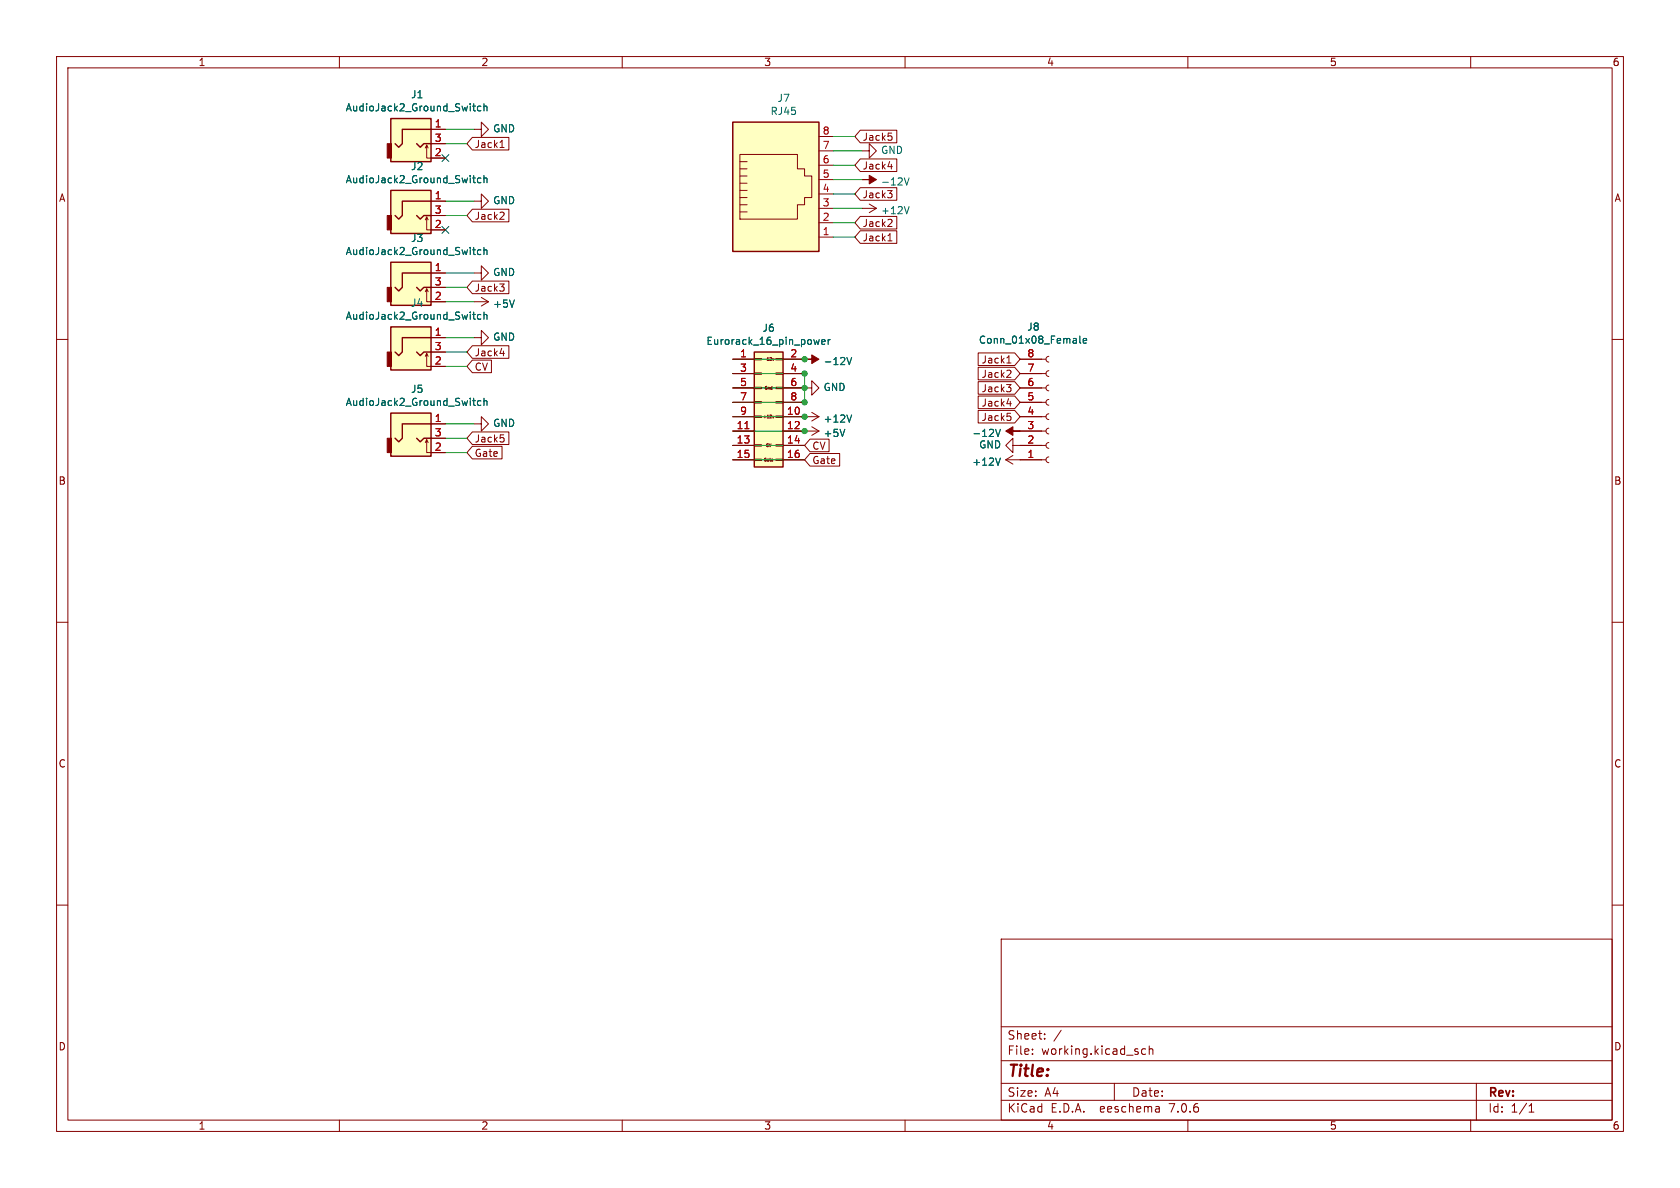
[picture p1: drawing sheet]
(kicad_sch (version 20230121) (generator eeschema)

 (paper "A4")

 (lib_symbols
  (symbol "Connector:RJ45" (pin_names (offset 1.016)) (in_bom yes) (on_board yes)
   (property "Reference" "J" (at -5.08 13.97 0) (effects (font (size 1.27 1.27)) (justify right)))
   (property "Value" "RJ45" (at 2.54 13.97 0) (effects (font (size 1.27 1.27)) (justify left)))
   (property "Footprint" "" (at 0 0.635 90) (effects (font (size 1.27 1.27)) hide))
   (property "Datasheet" "~" (at 0 0.635 90) (effects (font (size 1.27 1.27)) hide))
   (symbol "RJ45_0_1"
    (polyline (pts (xy -5.08 4.445) (xy -6.35 4.445)) (stroke (width 0) (type default)) (fill (type none)))
    (polyline (pts (xy -5.08 5.715) (xy -6.35 5.715)) (stroke (width 0) (type default)) (fill (type none)))
    (polyline (pts (xy -6.35 -3.175) (xy -5.08 -3.175) (xy -5.08 -3.175)) (stroke (width 0) (type default)) (fill (type none)))
    (polyline (pts (xy -6.35 -1.905) (xy -5.08 -1.905) (xy -5.08 -1.905)) (stroke (width 0) (type default)) (fill (type none)))
    (polyline (pts (xy -6.35 -0.635) (xy -5.08 -0.635) (xy -5.08 -0.635)) (stroke (width 0) (type default)) (fill (type none)))
    (polyline (pts (xy -6.35 0.635) (xy -5.08 0.635) (xy -5.08 0.635)) (stroke (width 0) (type default)) (fill (type none)))
    (polyline (pts (xy -6.35 1.905) (xy -5.08 1.905) (xy -5.08 1.905)) (stroke (width 0) (type default)) (fill (type none)))
    (polyline (pts (xy -5.08 3.175) (xy -6.35 3.175) (xy -6.35 3.175)) (stroke (width 0) (type default)) (fill (type none)))
    (polyline (pts (xy -6.35 -4.445) (xy -6.35 6.985) (xy 3.81 6.985) (xy 3.81 4.445) (xy 5.08 4.445) (xy 5.08 3.175) (xy 6.35 3.175) (xy 6.35 -0.635) (xy 5.08 -0.635) (xy 5.08 -1.905) (xy 3.81 -1.905) (xy 3.81 -4.445) (xy -6.35 -4.445) (xy -6.35 -4.445)) (stroke (width 0) (type default)) (fill (type none)))
    (rectangle (start 7.62 12.7) (end -7.62 -10.16) (stroke (width 0.254) (type default)) (fill (type background))))
   (symbol "RJ45_1_1"
    (pin passive line (at 10.16 -7.62 180) (length 2.54) (name "~" (effects (font (size 1.27 1.27)))) (number "1" (effects (font (size 1.27 1.27)))))
    (pin passive line (at 10.16 -5.08 180) (length 2.54) (name "~" (effects (font (size 1.27 1.27)))) (number "2" (effects (font (size 1.27 1.27)))))
    (pin passive line (at 10.16 -2.54 180) (length 2.54) (name "~" (effects (font (size 1.27 1.27)))) (number "3" (effects (font (size 1.27 1.27)))))
    (pin passive line (at 10.16 0 180) (length 2.54) (name "~" (effects (font (size 1.27 1.27)))) (number "4" (effects (font (size 1.27 1.27)))))
    (pin passive line (at 10.16 2.54 180) (length 2.54) (name "~" (effects (font (size 1.27 1.27)))) (number "5" (effects (font (size 1.27 1.27)))))
    (pin passive line (at 10.16 5.08 180) (length 2.54) (name "~" (effects (font (size 1.27 1.27)))) (number "6" (effects (font (size 1.27 1.27)))))
    (pin passive line (at 10.16 7.62 180) (length 2.54) (name "~" (effects (font (size 1.27 1.27)))) (number "7" (effects (font (size 1.27 1.27)))))
    (pin passive line (at 10.16 10.16 180) (length 2.54) (name "~" (effects (font (size 1.27 1.27)))) (number "8" (effects (font (size 1.27 1.27)))))))
  (symbol "DevBoard-rescue:AudioJack2_Ground_Switch-thonkiconn" (pin_names (offset 1.016)) (in_bom yes) (on_board yes)
   (property "Reference" "J" (at 0 8.89 0) (effects (font (size 1.27 1.27))))
   (property "Value" "thonkiconn_AudioJack2_Ground_Switch" (at 0 6.35 0) (effects (font (size 1.27 1.27))))
   (property "Footprint" "" (at 0 0 0) (effects (font (size 1.27 1.27)) hide))
   (property "Datasheet" "" (at 0 0 0) (effects (font (size 1.27 1.27)) hide))
   (symbol "AudioJack2_Ground_Switch-thonkiconn_0_1"
    (rectangle (start -4.445 -2.54) (end -5.207 0) (stroke (width 0) (type solid)) (fill (type outline)))
    (polyline (pts (xy 1.778 -0.254) (xy 2.032 -0.762)) (stroke (width 0) (type solid)) (fill (type none)))
    (polyline (pts (xy 0 0) (xy 0.635 -0.635) (xy 1.27 0) (xy 2.54 0)) (stroke (width 0.254) (type solid)) (fill (type none)))
    (polyline (pts (xy 2.54 -2.54) (xy 1.778 -2.54) (xy 1.778 -0.254) (xy 1.524 -0.762)) (stroke (width 0) (type solid)) (fill (type none)))
    (polyline (pts (xy 2.54 2.54) (xy -2.54 2.54) (xy -2.54 0) (xy -3.175 -0.635) (xy -3.81 0)) (stroke (width 0.254) (type solid)) (fill (type none)))
    (rectangle (start 2.54 -3.175) (end -4.572 4.445) (stroke (width 0.254) (type solid)) (fill (type background))))
   (symbol "AudioJack2_Ground_Switch-thonkiconn_1_1"
    (pin passive line (at 5.08 2.54 180) (length 2.54) (name "~" (effects (font (size 1.27 1.27)))) (number "1" (effects (font (size 1.27 1.27)))))
    (pin passive line (at 5.08 -2.54 180) (length 2.54) (name "~" (effects (font (size 1.27 1.27)))) (number "2" (effects (font (size 1.27 1.27)))))
    (pin passive line (at 5.08 0 180) (length 2.54) (name "~" (effects (font (size 1.27 1.27)))) (number "3" (effects (font (size 1.27 1.27)))))))
  (symbol "DevBoard-rescue:Conn_01x08_Female-Connector" (pin_names (offset 1.016) hide) (in_bom yes) (on_board yes)
   (property "Reference" "J" (at 0 10.16 0) (effects (font (size 1.27 1.27))))
   (property "Value" "Connector_Conn_01x08_Female" (at 0 -12.7 0) (effects (font (size 1.27 1.27))))
   (property "Footprint" "" (at 0 0 0) (effects (font (size 1.27 1.27)) hide))
   (property "Datasheet" "" (at 0 0 0) (effects (font (size 1.27 1.27)) hide))
   (symbol "Conn_01x08_Female-Connector_1_1"
    (arc (start 0 -9.652) (mid -0.5058 -10.16) (end 0 -10.668) (stroke (width 0.1524) (type solid)) (fill (type none)))
    (arc (start 0 -7.112) (mid -0.5058 -7.62) (end 0 -8.128) (stroke (width 0.1524) (type solid)) (fill (type none)))
    (arc (start 0 -4.572) (mid -0.5058 -5.08) (end 0 -5.588) (stroke (width 0.1524) (type solid)) (fill (type none)))
    (arc (start 0 -2.032) (mid -0.5058 -2.54) (end 0 -3.048) (stroke (width 0.1524) (type solid)) (fill (type none)))
    (polyline (pts (xy -1.27 -10.16) (xy -0.508 -10.16)) (stroke (width 0.1524) (type solid)) (fill (type none)))
    (polyline (pts (xy -1.27 -7.62) (xy -0.508 -7.62)) (stroke (width 0.1524) (type solid)) (fill (type none)))
    (polyline (pts (xy -1.27 -5.08) (xy -0.508 -5.08)) (stroke (width 0.1524) (type solid)) (fill (type none)))
    (polyline (pts (xy -1.27 -2.54) (xy -0.508 -2.54)) (stroke (width 0.1524) (type solid)) (fill (type none)))
    (polyline (pts (xy -1.27 0) (xy -0.508 0)) (stroke (width 0.1524) (type solid)) (fill (type none)))
    (polyline (pts (xy -1.27 2.54) (xy -0.508 2.54)) (stroke (width 0.1524) (type solid)) (fill (type none)))
    (polyline (pts (xy -1.27 5.08) (xy -0.508 5.08)) (stroke (width 0.1524) (type solid)) (fill (type none)))
    (polyline (pts (xy -1.27 7.62) (xy -0.508 7.62)) (stroke (width 0.1524) (type solid)) (fill (type none)))
    (arc (start 0 0.508) (mid -0.5058 0) (end 0 -0.508) (stroke (width 0.1524) (type solid)) (fill (type none)))
    (arc (start 0 3.048) (mid -0.5058 2.54) (end 0 2.032) (stroke (width 0.1524) (type solid)) (fill (type none)))
    (arc (start 0 5.588) (mid -0.5058 5.08) (end 0 4.572) (stroke (width 0.1524) (type solid)) (fill (type none)))
    (arc (start 0 8.128) (mid -0.5058 7.62) (end 0 7.112) (stroke (width 0.1524) (type solid)) (fill (type none)))
    (pin passive line (at -5.08 7.62 0) (length 3.81) (name "Pin_1" (effects (font (size 1.27 1.27)))) (number "1" (effects (font (size 1.27 1.27)))))
    (pin passive line (at -5.08 5.08 0) (length 3.81) (name "Pin_2" (effects (font (size 1.27 1.27)))) (number "2" (effects (font (size 1.27 1.27)))))
    (pin passive line (at -5.08 2.54 0) (length 3.81) (name "Pin_3" (effects (font (size 1.27 1.27)))) (number "3" (effects (font (size 1.27 1.27)))))
    (pin passive line (at -5.08 0 0) (length 3.81) (name "Pin_4" (effects (font (size 1.27 1.27)))) (number "4" (effects (font (size 1.27 1.27)))))
    (pin passive line (at -5.08 -2.54 0) (length 3.81) (name "Pin_5" (effects (font (size 1.27 1.27)))) (number "5" (effects (font (size 1.27 1.27)))))
    (pin passive line (at -5.08 -5.08 0) (length 3.81) (name "Pin_6" (effects (font (size 1.27 1.27)))) (number "6" (effects (font (size 1.27 1.27)))))
    (pin passive line (at -5.08 -7.62 0) (length 3.81) (name "Pin_7" (effects (font (size 1.27 1.27)))) (number "7" (effects (font (size 1.27 1.27)))))
    (pin passive line (at -5.08 -10.16 0) (length 3.81) (name "Pin_8" (effects (font (size 1.27 1.27)))) (number "8" (effects (font (size 1.27 1.27)))))))
  (symbol "DevBoard-rescue:Eurorack_16_pin_power-Eurorack_Header" (pin_names (offset 1.016) hide) (in_bom yes) (on_board yes)
   (property "Reference" "J" (at 1.27 7.62 0) (effects (font (size 1.27 1.27))))
   (property "Value" "Eurorack_Header_Eurorack_16_pin_power" (at 1.27 -15.24 0) (effects (font (size 1.27 1.27))))
   (property "Footprint" "" (at 0 0 0) (effects (font (size 1.27 1.27)) hide))
   (property "Datasheet" "" (at 0 0 0) (effects (font (size 1.27 1.27)) hide))
   (symbol "Eurorack_16_pin_power-Eurorack_Header_0_0"
    (text "-12v" (at 1.27 5.08 0) (effects (font (size 0.508 0.508)))))
   (symbol "Eurorack_16_pin_power-Eurorack_Header_1_0"
    (text "+12v" (at 1.27 -5.08 0) (effects (font (size 0.508 0.508))))
    (text "CV" (at 1.27 -10.16 0) (effects (font (size 0.508 0.508))))
    (text "Gate" (at 1.27 -12.7 0) (effects (font (size 0.508 0.508))))
    (text "Gnd" (at 1.27 0 0) (effects (font (size 0.508 0.508)))))
   (symbol "Eurorack_16_pin_power-Eurorack_Header_1_1"
    (rectangle (start -1.27 -12.573) (end 0 -12.827) (stroke (width 0.1524) (type solid)) (fill (type none)))
    (rectangle (start -1.27 -10.033) (end 0 -10.287) (stroke (width 0.1524) (type solid)) (fill (type none)))
    (rectangle (start -1.27 -4.953) (end 0 -5.207) (stroke (width 0.1524) (type solid)) (fill (type none)))
    (rectangle (start -1.27 -2.413) (end 0 -2.667) (stroke (width 0.1524) (type solid)) (fill (type none)))
    (rectangle (start -1.27 0.127) (end 0 -0.127) (stroke (width 0.1524) (type solid)) (fill (type none)))
    (rectangle (start -1.27 2.667) (end 0 2.413) (stroke (width 0.1524) (type solid)) (fill (type none)))
    (rectangle (start -1.27 5.207) (end 0 4.953) (stroke (width 0.1524) (type solid)) (fill (type none)))
    (rectangle (start -1.27 6.35) (end 3.81 -13.97) (stroke (width 0.254) (type solid)) (fill (type background)))
    (rectangle (start 3.81 -12.573) (end 2.54 -12.827) (stroke (width 0.1524) (type solid)) (fill (type none)))
    (rectangle (start 3.81 -10.033) (end 2.54 -10.287) (stroke (width 0.1524) (type solid)) (fill (type none)))
    (rectangle (start 3.81 -4.953) (end 2.54 -5.207) (stroke (width 0.1524) (type solid)) (fill (type none)))
    (rectangle (start 3.81 -2.413) (end 2.54 -2.667) (stroke (width 0.1524) (type solid)) (fill (type none)))
    (rectangle (start 3.81 0.127) (end 2.54 -0.127) (stroke (width 0.1524) (type solid)) (fill (type none)))
    (rectangle (start 3.81 2.667) (end 2.54 2.413) (stroke (width 0.1524) (type solid)) (fill (type none)))
    (rectangle (start 3.81 5.207) (end 2.54 4.953) (stroke (width 0.1524) (type solid)) (fill (type none)))
    (pin passive line (at -5.08 5.08 0) (length 3.81) (name "Pin_1" (effects (font (size 1.27 1.27)))) (number "1" (effects (font (size 1.27 1.27)))))
    (pin passive line (at 7.62 -5.08 180) (length 3.81) (name "Pin_10" (effects (font (size 1.27 1.27)))) (number "10" (effects (font (size 1.27 1.27)))))
    (pin passive line (at -5.08 -7.62 0) (length 3.81) (name "11" (effects (font (size 1.27 1.27)))) (number "11" (effects (font (size 1.27 1.27)))))
    (pin passive line (at 7.62 -7.62 180) (length 3.81) (name "Pin_12" (effects (font (size 1.27 1.27)))) (number "12" (effects (font (size 1.27 1.27)))))
    (pin passive line (at -5.08 -10.16 0) (length 3.81) (name "Pin_13" (effects (font (size 1.27 1.27)))) (number "13" (effects (font (size 1.27 1.27)))))
    (pin passive line (at 7.62 -10.16 180) (length 3.81) (name "Pin_14" (effects (font (size 1.27 1.27)))) (number "14" (effects (font (size 1.27 1.27)))))
    (pin passive line (at -5.08 -12.7 0) (length 3.81) (name "Pin_15" (effects (font (size 1.27 1.27)))) (number "15" (effects (font (size 1.27 1.27)))))
    (pin passive line (at 7.62 -12.7 180) (length 3.81) (name "Pin_16" (effects (font (size 1.27 1.27)))) (number "16" (effects (font (size 1.27 1.27)))))
    (pin passive line (at 7.62 5.08 180) (length 3.81) (name "Pin_2" (effects (font (size 1.27 1.27)))) (number "2" (effects (font (size 1.27 1.27)))))
    (pin passive line (at -5.08 2.54 0) (length 3.81) (name "Pin_3" (effects (font (size 1.27 1.27)))) (number "3" (effects (font (size 1.27 1.27)))))
    (pin passive line (at 7.62 2.54 180) (length 3.81) (name "Pin_4" (effects (font (size 1.27 1.27)))) (number "4" (effects (font (size 1.27 1.27)))))
    (pin passive line (at -5.08 0 0) (length 3.81) (name "Pin_5" (effects (font (size 1.27 1.27)))) (number "5" (effects (font (size 1.27 1.27)))))
    (pin passive line (at 7.62 0 180) (length 3.81) (name "Pin_6" (effects (font (size 1.27 1.27)))) (number "6" (effects (font (size 1.27 1.27)))))
    (pin passive line (at -5.08 -2.54 0) (length 3.81) (name "Pin_7" (effects (font (size 1.27 1.27)))) (number "7" (effects (font (size 1.27 1.27)))))
    (pin passive line (at 7.62 -2.54 180) (length 3.81) (name "Pin_8" (effects (font (size 1.27 1.27)))) (number "8" (effects (font (size 1.27 1.27)))))
    (pin passive line (at -5.08 -5.08 0) (length 3.81) (name "Pin_9" (effects (font (size 1.27 1.27)))) (number "9" (effects (font (size 1.27 1.27)))))))
  (symbol "power:+12V" (power) (pin_names (offset 0)) (in_bom yes) (on_board yes)
   (property "Reference" "#PWR" (at 0 -3.81 0) (effects (font (size 1.27 1.27)) hide))
   (property "Value" "+12V" (at 0 3.556 0) (effects (font (size 1.27 1.27))))
   (property "Footprint" "" (at 0 0 0) (effects (font (size 1.27 1.27)) hide))
   (property "Datasheet" "" (at 0 0 0) (effects (font (size 1.27 1.27)) hide))
   (symbol "+12V_0_1"
    (polyline (pts (xy -0.762 1.27) (xy 0 2.54)) (stroke (width 0) (type default)) (fill (type none)))
    (polyline (pts (xy 0 0) (xy 0 2.54)) (stroke (width 0) (type default)) (fill (type none)))
    (polyline (pts (xy 0 2.54) (xy 0.762 1.27)) (stroke (width 0) (type default)) (fill (type none))))
   (symbol "+12V_1_1"
    (pin power_in line (at 0 0 90) (length 0) hide (name "+12V" (effects (font (size 1.27 1.27)))) (number "1" (effects (font (size 1.27 1.27)))))))
  (symbol "power:+5V" (power) (pin_names (offset 0)) (in_bom yes) (on_board yes)
   (property "Reference" "#PWR" (at 0 -3.81 0) (effects (font (size 1.27 1.27)) hide))
   (property "Value" "+5V" (at 0 3.556 0) (effects (font (size 1.27 1.27))))
   (property "Footprint" "" (at 0 0 0) (effects (font (size 1.27 1.27)) hide))
   (property "Datasheet" "" (at 0 0 0) (effects (font (size 1.27 1.27)) hide))
   (symbol "+5V_0_1"
    (polyline (pts (xy -0.762 1.27) (xy 0 2.54)) (stroke (width 0) (type default)) (fill (type none)))
    (polyline (pts (xy 0 0) (xy 0 2.54)) (stroke (width 0) (type default)) (fill (type none)))
    (polyline (pts (xy 0 2.54) (xy 0.762 1.27)) (stroke (width 0) (type default)) (fill (type none))))
   (symbol "+5V_1_1"
    (pin power_in line (at 0 0 90) (length 0) hide (name "+5V" (effects (font (size 1.27 1.27)))) (number "1" (effects (font (size 1.27 1.27)))))))
  (symbol "power:-12V" (power) (pin_names (offset 0)) (in_bom yes) (on_board yes)
   (property "Reference" "#PWR" (at 0 2.54 0) (effects (font (size 1.27 1.27)) hide))
   (property "Value" "-12V" (at 0 3.81 0) (effects (font (size 1.27 1.27))))
   (property "Footprint" "" (at 0 0 0) (effects (font (size 1.27 1.27)) hide))
   (property "Datasheet" "" (at 0 0 0) (effects (font (size 1.27 1.27)) hide))
   (symbol "-12V_0_0"
    (pin power_in line (at 0 0 90) (length 0) hide (name "-12V" (effects (font (size 1.27 1.27)))) (number "1" (effects (font (size 1.27 1.27))))))
   (symbol "-12V_0_1"
    (polyline (pts (xy 0 0) (xy 0 1.27) (xy 0.762 1.27) (xy 0 2.54) (xy -0.762 1.27) (xy 0 1.27)) (stroke (width 0) (type default)) (fill (type outline)))))
  (symbol "power:GND" (power) (pin_names (offset 0)) (in_bom yes) (on_board yes)
   (property "Reference" "#PWR" (at 0 -6.35 0) (effects (font (size 1.27 1.27)) hide))
   (property "Value" "GND" (at 0 -3.81 0) (effects (font (size 1.27 1.27))))
   (property "Footprint" "" (at 0 0 0) (effects (font (size 1.27 1.27)) hide))
   (property "Datasheet" "" (at 0 0 0) (effects (font (size 1.27 1.27)) hide))
   (symbol "GND_0_1"
    (polyline (pts (xy 0 0) (xy 0 -1.27) (xy 1.27 -1.27) (xy 0 -2.54) (xy -1.27 -1.27) (xy 0 -1.27)) (stroke (width 0) (type default)) (fill (type none))))
   (symbol "GND_1_1"
    (pin power_in line (at 0 0 270) (length 0) hide (name "GND" (effects (font (size 1.27 1.27)))) (number "1" (effects (font (size 1.27 1.27))))))))

 (junction (at 142.24 76.2) (diameter 0) (color 0 0 0 0))
 (junction (at 142.24 63.5) (diameter 0) (color 0 0 0 0))
 (junction (at 142.24 73.66) (diameter 0) (color 0 0 0 0))
 (junction (at 142.24 68.58) (diameter 0) (color 0 0 0 0))
 (junction (at 142.24 71.12) (diameter 0) (color 0 0 0 0))
 (junction (at 142.24 66.04) (diameter 0) (color 0 0 0 0))

 (no_connect (at 78.74 40.64))
 (no_connect (at 78.74 27.94))

 (wire (pts (xy 129.54 73.66) (xy 142.24 73.66)) (stroke (width 0) (type default)))
 (wire (pts (xy 129.54 68.58) (xy 142.24 68.58)) (stroke (width 0) (type default)))
 (wire (pts (xy 142.24 66.04) (xy 142.24 68.58)) (stroke (width 0) (type default)))
 (wire (pts (xy 78.74 74.93) (xy 83.82 74.93)) (stroke (width 0) (type default)))
 (wire (pts (xy 78.74 64.77) (xy 82.55 64.77)) (stroke (width 0) (type default)))
 (wire (pts (xy 147.32 29.21) (xy 151.13 29.21)) (stroke (width 0) (type default)))
 (wire (pts (xy 129.54 71.12) (xy 142.24 71.12)) (stroke (width 0) (type default)))
 (wire (pts (xy 147.32 36.83) (xy 152.4 36.83)) (stroke (width 0) (type default)))
 (wire (pts (xy 78.74 38.1) (xy 82.55 38.1)) (stroke (width 0) (type default)))
 (wire (pts (xy 147.32 24.13) (xy 151.13 24.13)) (stroke (width 0) (type default)))
 (wire (pts (xy 78.74 25.4) (xy 82.55 25.4)) (stroke (width 0) (type default)))
 (wire (pts (xy 147.32 31.75) (xy 152.4 31.75)) (stroke (width 0) (type default)))
 (wire (pts (xy 147.32 41.91) (xy 151.13 41.91)) (stroke (width 0) (type default)))
 (wire (pts (xy 129.54 78.74) (xy 142.24 78.74)) (stroke (width 0) (type default)))
 (wire (pts (xy 147.32 39.37) (xy 151.13 39.37)) (stroke (width 0) (type default)))
 (wire (pts (xy 129.54 81.28) (xy 142.24 81.28)) (stroke (width 0) (type default)))
 (wire (pts (xy 78.74 35.56) (xy 83.82 35.56)) (stroke (width 0) (type default)))
 (wire (pts (xy 78.74 50.8) (xy 82.55 50.8)) (stroke (width 0) (type default)))
 (wire (pts (xy 129.54 63.5) (xy 142.24 63.5)) (stroke (width 0) (type default)))
 (wire (pts (xy 78.74 62.23) (xy 82.55 62.23)) (stroke (width 0) (type default)))
 (wire (pts (xy 78.74 53.34) (xy 83.82 53.34)) (stroke (width 0) (type default)))
 (wire (pts (xy 78.74 59.69) (xy 83.82 59.69)) (stroke (width 0) (type default)))
 (wire (pts (xy 78.74 48.26) (xy 83.82 48.26)) (stroke (width 0) (type default)))
 (wire (pts (xy 147.32 34.29) (xy 151.13 34.29)) (stroke (width 0) (type default)))
 (wire (pts (xy 142.24 71.12) (xy 142.24 68.58)) (stroke (width 0) (type default)))
 (wire (pts (xy 129.54 76.2) (xy 142.24 76.2)) (stroke (width 0) (type default)))
 (wire (pts (xy 147.32 26.67) (xy 152.4 26.67)) (stroke (width 0) (type default)))
 (wire (pts (xy 78.74 80.01) (xy 82.55 80.01)) (stroke (width 0) (type default)))
 (wire (pts (xy 129.54 66.04) (xy 142.24 66.04)) (stroke (width 0) (type default)))
 (wire (pts (xy 78.74 22.86) (xy 83.82 22.86)) (stroke (width 0) (type default)))
 (wire (pts (xy 78.74 77.47) (xy 82.55 77.47)) (stroke (width 0) (type default)))

 (global_label "CV" (shape input) (at 142.24 78.74 0) (effects (font (size 1.27 1.27)) (justify left))
  (property "Intersheetrefs" "${INTERSHEET_REFS}" (at 142.24 78.74 0) (effects (font (size 1.27 1.27)) hide)))
 (global_label "Jack4" (shape input) (at 82.55 62.23 0) (effects (font (size 1.27 1.27)) (justify left))
  (property "Intersheetrefs" "${INTERSHEET_REFS}" (at 82.55 62.23 0) (effects (font (size 1.27 1.27)) hide)))
 (global_label "Jack2" (shape input) (at 82.55 38.1 0) (effects (font (size 1.27 1.27)) (justify left))
  (property "Intersheetrefs" "${INTERSHEET_REFS}" (at 82.55 38.1 0) (effects (font (size 1.27 1.27)) hide)))
 (global_label "Jack4" (shape input) (at 151.13 29.21 0) (effects (font (size 1.27 1.27)) (justify left))
  (property "Intersheetrefs" "${INTERSHEET_REFS}" (at 151.13 29.21 0) (effects (font (size 1.27 1.27)) hide)))
 (global_label "Jack5" (shape input) (at 82.55 77.47 0) (effects (font (size 1.27 1.27)) (justify left))
  (property "Intersheetrefs" "${INTERSHEET_REFS}" (at 82.55 77.47 0) (effects (font (size 1.27 1.27)) hide)))
 (global_label "Jack3" (shape input) (at 82.55 50.8 0) (effects (font (size 1.27 1.27)) (justify left))
  (property "Intersheetrefs" "${INTERSHEET_REFS}" (at 82.55 50.8 0) (effects (font (size 1.27 1.27)) hide)))
 (global_label "CV" (shape input) (at 82.55 64.77 0) (effects (font (size 1.27 1.27)) (justify left))
  (property "Intersheetrefs" "${INTERSHEET_REFS}" (at 82.55 64.77 0) (effects (font (size 1.27 1.27)) hide)))
 (global_label "Jack1" (shape input) (at 151.13 41.91 0) (effects (font (size 1.27 1.27)) (justify left))
  (property "Intersheetrefs" "${INTERSHEET_REFS}" (at 151.13 41.91 0) (effects (font (size 1.27 1.27)) hide)))
 (global_label "Jack3" (shape input) (at 180.34 68.58 180) (effects (font (size 1.27 1.27)) (justify right))
  (property "Intersheetrefs" "${INTERSHEET_REFS}" (at 180.34 68.58 0) (effects (font (size 1.27 1.27)) hide)))
 (global_label "Jack5" (shape input) (at 180.34 73.66 180) (effects (font (size 1.27 1.27)) (justify right))
  (property "Intersheetrefs" "${INTERSHEET_REFS}" (at 180.34 73.66 0) (effects (font (size 1.27 1.27)) hide)))
 (global_label "Jack1" (shape input) (at 180.34 63.5 180) (effects (font (size 1.27 1.27)) (justify right))
  (property "Intersheetrefs" "${INTERSHEET_REFS}" (at 180.34 63.5 0) (effects (font (size 1.27 1.27)) hide)))
 (global_label "Jack2" (shape input) (at 180.34 66.04 180) (effects (font (size 1.27 1.27)) (justify right))
  (property "Intersheetrefs" "${INTERSHEET_REFS}" (at 180.34 66.04 0) (effects (font (size 1.27 1.27)) hide)))
 (global_label "Jack2" (shape input) (at 151.13 39.37 0) (effects (font (size 1.27 1.27)) (justify left))
  (property "Intersheetrefs" "${INTERSHEET_REFS}" (at 151.13 39.37 0) (effects (font (size 1.27 1.27)) hide)))
 (global_label "Gate" (shape input) (at 82.55 80.01 0) (effects (font (size 1.27 1.27)) (justify left))
  (property "Intersheetrefs" "${INTERSHEET_REFS}" (at 82.55 80.01 0) (effects (font (size 1.27 1.27)) hide)))
 (global_label "Jack1" (shape input) (at 82.55 25.4 0) (effects (font (size 1.27 1.27)) (justify left))
  (property "Intersheetrefs" "${INTERSHEET_REFS}" (at 82.55 25.4 0) (effects (font (size 1.27 1.27)) hide)))
 (global_label "Jack5" (shape input) (at 151.13 24.13 0) (effects (font (size 1.27 1.27)) (justify left))
  (property "Intersheetrefs" "${INTERSHEET_REFS}" (at 151.13 24.13 0) (effects (font (size 1.27 1.27)) hide)))
 (global_label "Jack4" (shape input) (at 180.34 71.12 180) (effects (font (size 1.27 1.27)) (justify right))
  (property "Intersheetrefs" "${INTERSHEET_REFS}" (at 180.34 71.12 0) (effects (font (size 1.27 1.27)) hide)))
 (global_label "Gate" (shape input) (at 142.24 81.28 0) (effects (font (size 1.27 1.27)) (justify left))
  (property "Intersheetrefs" "${INTERSHEET_REFS}" (at 142.24 81.28 0) (effects (font (size 1.27 1.27)) hide)))
 (global_label "Jack3" (shape input) (at 151.13 34.29 0) (effects (font (size 1.27 1.27)) (justify left))
  (property "Intersheetrefs" "${INTERSHEET_REFS}" (at 151.13 34.29 0) (effects (font (size 1.27 1.27)) hide)))

 (symbol (lib_id "Connector:RJ45") (at 137.16 34.29 0) (unit 1) (in_bom yes) (on_board yes) (dnp no)
  (property "Reference" "J7" (at 138.557 17.3482 0) (effects (font (size 1.27 1.27))))
  (property "Value" "RJ45" (at 138.557 19.6596 0) (effects (font (size 1.27 1.27))))
  (property "Footprint" "Connectors:RJ45_8" (at 137.16 33.655 90) (effects (font (size 1.27 1.27)) hide))
  (property "Datasheet" "~" (at 137.16 33.655 90) (effects (font (size 1.27 1.27)) hide)) (pin "1") (pin "2") (pin "3") (pin "4") (pin "5") (pin "6") (pin "7") (pin "8"))

 (symbol (lib_id "DevBoard-rescue:AudioJack2_Ground_Switch-thonkiconn") (at 73.66 25.4 0) (unit 1) (in_bom yes) (on_board yes) (dnp no)
  (property "Reference" "J1" (at 73.7616 16.7132 0) (effects (font (size 1.27 1.27))))
  (property "Value" "AudioJack2_Ground_Switch" (at 73.7616 19.0246 0) (effects (font (size 1.27 1.27))))
  (property "Footprint" "PlayDice:THONKICONN_hole" (at 73.66 25.4 0) (effects (font (size 1.27 1.27)) hide))
  (property "Datasheet" "~" (at 73.66 25.4 0) (effects (font (size 1.27 1.27)) hide)) (pin "1") (pin "2") (pin "3"))

 (symbol (lib_id "DevBoard-rescue:AudioJack2_Ground_Switch-thonkiconn") (at 73.66 38.1 0) (unit 1) (in_bom yes) (on_board yes) (dnp no)
  (property "Reference" "J2" (at 73.7616 29.4132 0) (effects (font (size 1.27 1.27))))
  (property "Value" "AudioJack2_Ground_Switch" (at 73.7616 31.7246 0) (effects (font (size 1.27 1.27))))
  (property "Footprint" "PlayDice:THONKICONN_hole" (at 73.66 38.1 0) (effects (font (size 1.27 1.27)) hide))
  (property "Datasheet" "~" (at 73.66 38.1 0) (effects (font (size 1.27 1.27)) hide)) (pin "1") (pin "2") (pin "3"))

 (symbol (lib_id "DevBoard-rescue:AudioJack2_Ground_Switch-thonkiconn") (at 73.66 50.8 0) (unit 1) (in_bom yes) (on_board yes) (dnp no)
  (property "Reference" "J3" (at 73.7616 42.1132 0) (effects (font (size 1.27 1.27))))
  (property "Value" "AudioJack2_Ground_Switch" (at 73.7616 44.4246 0) (effects (font (size 1.27 1.27))))
  (property "Footprint" "PlayDice:THONKICONN_hole" (at 73.66 50.8 0) (effects (font (size 1.27 1.27)) hide))
  (property "Datasheet" "~" (at 73.66 50.8 0) (effects (font (size 1.27 1.27)) hide)) (pin "1") (pin "2") (pin "3"))

 (symbol (lib_id "DevBoard-rescue:AudioJack2_Ground_Switch-thonkiconn") (at 73.66 62.23 0) (unit 1) (in_bom yes) (on_board yes) (dnp no)
  (property "Reference" "J4" (at 73.7616 53.5432 0) (effects (font (size 1.27 1.27))))
  (property "Value" "AudioJack2_Ground_Switch" (at 73.7616 55.8546 0) (effects (font (size 1.27 1.27))))
  (property "Footprint" "PlayDice:THONKICONN_hole" (at 73.66 62.23 0) (effects (font (size 1.27 1.27)) hide))
  (property "Datasheet" "~" (at 73.66 62.23 0) (effects (font (size 1.27 1.27)) hide)) (pin "1") (pin "2") (pin "3"))

 (symbol (lib_id "power:+12V") (at 152.4 36.83 270) (unit 1) (in_bom yes) (on_board yes) (dnp no)
  (property "Reference" "#PWR0101" (at 148.59 36.83 0) (effects (font (size 1.27 1.27)) hide))
  (property "Value" "+12V" (at 155.6512 37.211 90) (effects (font (size 1.27 1.27)) (justify left)))
  (property "Footprint" "" (at 152.4 36.83 0) (effects (font (size 1.27 1.27)) hide))
  (property "Datasheet" "" (at 152.4 36.83 0) (effects (font (size 1.27 1.27)) hide)) (pin "1"))

 (symbol (lib_id "power:-12V") (at 152.4 31.75 270) (unit 1) (in_bom yes) (on_board yes) (dnp no)
  (property "Reference" "#PWR0102" (at 154.94 31.75 0) (effects (font (size 1.27 1.27)) hide))
  (property "Value" "-12V" (at 155.6512 32.131 90) (effects (font (size 1.27 1.27)) (justify left)))
  (property "Footprint" "" (at 152.4 31.75 0) (effects (font (size 1.27 1.27)) hide))
  (property "Datasheet" "" (at 152.4 31.75 0) (effects (font (size 1.27 1.27)) hide)) (pin "1"))

 (symbol (lib_id "power:GND") (at 152.4 26.67 90) (unit 1) (in_bom yes) (on_board yes) (dnp no)
  (property "Reference" "#PWR0103" (at 158.75 26.67 0) (effects (font (size 1.27 1.27)) hide))
  (property "Value" "GND" (at 155.6512 26.543 90) (effects (font (size 1.27 1.27)) (justify right)))
  (property "Footprint" "" (at 152.4 26.67 0) (effects (font (size 1.27 1.27)) hide))
  (property "Datasheet" "" (at 152.4 26.67 0) (effects (font (size 1.27 1.27)) hide)) (pin "1"))

 (symbol (lib_id "power:GND") (at 83.82 59.69 90) (unit 1) (in_bom yes) (on_board yes) (dnp no)
  (property "Reference" "#PWR0104" (at 90.17 59.69 0) (effects (font (size 1.27 1.27)) hide))
  (property "Value" "GND" (at 87.0712 59.563 90) (effects (font (size 1.27 1.27)) (justify right)))
  (property "Footprint" "" (at 83.82 59.69 0) (effects (font (size 1.27 1.27)) hide))
  (property "Datasheet" "" (at 83.82 59.69 0) (effects (font (size 1.27 1.27)) hide)) (pin "1"))

 (symbol (lib_id "power:GND") (at 83.82 48.26 90) (unit 1) (in_bom yes) (on_board yes) (dnp no)
  (property "Reference" "#PWR0105" (at 90.17 48.26 0) (effects (font (size 1.27 1.27)) hide))
  (property "Value" "GND" (at 87.0712 48.133 90) (effects (font (size 1.27 1.27)) (justify right)))
  (property "Footprint" "" (at 83.82 48.26 0) (effects (font (size 1.27 1.27)) hide))
  (property "Datasheet" "" (at 83.82 48.26 0) (effects (font (size 1.27 1.27)) hide)) (pin "1"))

 (symbol (lib_id "power:GND") (at 83.82 35.56 90) (unit 1) (in_bom yes) (on_board yes) (dnp no)
  (property "Reference" "#PWR0106" (at 90.17 35.56 0) (effects (font (size 1.27 1.27)) hide))
  (property "Value" "GND" (at 87.0712 35.433 90) (effects (font (size 1.27 1.27)) (justify right)))
  (property "Footprint" "" (at 83.82 35.56 0) (effects (font (size 1.27 1.27)) hide))
  (property "Datasheet" "" (at 83.82 35.56 0) (effects (font (size 1.27 1.27)) hide)) (pin "1"))

 (symbol (lib_id "power:GND") (at 83.82 22.86 90) (unit 1) (in_bom yes) (on_board yes) (dnp no)
  (property "Reference" "#PWR0107" (at 90.17 22.86 0) (effects (font (size 1.27 1.27)) hide))
  (property "Value" "GND" (at 87.0712 22.733 90) (effects (font (size 1.27 1.27)) (justify right)))
  (property "Footprint" "" (at 83.82 22.86 0) (effects (font (size 1.27 1.27)) hide))
  (property "Datasheet" "" (at 83.82 22.86 0) (effects (font (size 1.27 1.27)) hide)) (pin "1"))

 (symbol (lib_id "DevBoard-rescue:AudioJack2_Ground_Switch-thonkiconn") (at 73.66 77.47 0) (unit 1) (in_bom yes) (on_board yes) (dnp no)
  (property "Reference" "J5" (at 73.7616 68.7832 0) (effects (font (size 1.27 1.27))))
  (property "Value" "AudioJack2_Ground_Switch" (at 73.7616 71.0946 0) (effects (font (size 1.27 1.27))))
  (property "Footprint" "PlayDice:THONKICONN_hole" (at 73.66 77.47 0) (effects (font (size 1.27 1.27)) hide))
  (property "Datasheet" "~" (at 73.66 77.47 0) (effects (font (size 1.27 1.27)) hide)) (pin "1") (pin "2") (pin "3"))

 (symbol (lib_id "power:GND") (at 83.82 74.93 90) (unit 1) (in_bom yes) (on_board yes) (dnp no)
  (property "Reference" "#PWR0108" (at 90.17 74.93 0) (effects (font (size 1.27 1.27)) hide))
  (property "Value" "GND" (at 87.0712 74.803 90) (effects (font (size 1.27 1.27)) (justify right)))
  (property "Footprint" "" (at 83.82 74.93 0) (effects (font (size 1.27 1.27)) hide))
  (property "Datasheet" "" (at 83.82 74.93 0) (effects (font (size 1.27 1.27)) hide)) (pin "1"))

 (symbol (lib_id "power:GND") (at 142.24 68.58 90) (unit 1) (in_bom yes) (on_board yes) (dnp no)
  (property "Reference" "#PWR0109" (at 148.59 68.58 0) (effects (font (size 1.27 1.27)) hide))
  (property "Value" "GND" (at 145.4912 68.453 90) (effects (font (size 1.27 1.27)) (justify right)))
  (property "Footprint" "" (at 142.24 68.58 0) (effects (font (size 1.27 1.27)) hide))
  (property "Datasheet" "" (at 142.24 68.58 0) (effects (font (size 1.27 1.27)) hide)) (pin "1"))

 (symbol (lib_id "power:+12V") (at 142.24 73.66 270) (unit 1) (in_bom yes) (on_board yes) (dnp no)
  (property "Reference" "#PWR0110" (at 138.43 73.66 0) (effects (font (size 1.27 1.27)) hide))
  (property "Value" "+12V" (at 145.4912 74.041 90) (effects (font (size 1.27 1.27)) (justify left)))
  (property "Footprint" "" (at 142.24 73.66 0) (effects (font (size 1.27 1.27)) hide))
  (property "Datasheet" "" (at 142.24 73.66 0) (effects (font (size 1.27 1.27)) hide)) (pin "1"))

 (symbol (lib_id "power:-12V") (at 142.24 63.5 270) (unit 1) (in_bom yes) (on_board yes) (dnp no)
  (property "Reference" "#PWR0111" (at 144.78 63.5 0) (effects (font (size 1.27 1.27)) hide))
  (property "Value" "-12V" (at 145.4912 63.881 90) (effects (font (size 1.27 1.27)) (justify left)))
  (property "Footprint" "" (at 142.24 63.5 0) (effects (font (size 1.27 1.27)) hide))
  (property "Datasheet" "" (at 142.24 63.5 0) (effects (font (size 1.27 1.27)) hide)) (pin "1"))

 (symbol (lib_id "power:+5V") (at 142.24 76.2 270) (unit 1) (in_bom yes) (on_board yes) (dnp no)
  (property "Reference" "#PWR0112" (at 138.43 76.2 0) (effects (font (size 1.27 1.27)) hide))
  (property "Value" "+5V" (at 145.4912 76.581 90) (effects (font (size 1.27 1.27)) (justify left)))
  (property "Footprint" "" (at 142.24 76.2 0) (effects (font (size 1.27 1.27)) hide))
  (property "Datasheet" "" (at 142.24 76.2 0) (effects (font (size 1.27 1.27)) hide)) (pin "1"))

 (symbol (lib_id "DevBoard-rescue:Eurorack_16_pin_power-Eurorack_Header") (at 134.62 68.58 0) (unit 1) (in_bom yes) (on_board yes) (dnp no)
  (property "Reference" "J6" (at 135.89 57.9882 0) (effects (font (size 1.27 1.27))))
  (property "Value" "Eurorack_16_pin_power" (at 135.89 60.2996 0) (effects (font (size 1.27 1.27))))
  (property "Footprint" "PlayDice:Eurorack_16_pin_header" (at 134.62 68.58 0) (effects (font (size 1.27 1.27)) hide))
  (property "Datasheet" "" (at 134.62 68.58 0) (effects (font (size 1.27 1.27)) hide)) (pin "1") (pin "10") (pin "11") (pin "12") (pin "13") (pin "14") (pin "15") (pin "16") (pin "2") (pin "3") (pin "4") (pin "5") (pin "6") (pin "7") (pin "8") (pin "9"))

 (symbol (lib_id "power:+5V") (at 83.82 53.34 270) (unit 1) (in_bom yes) (on_board yes) (dnp no)
  (property "Reference" "#PWR0113" (at 80.01 53.34 0) (effects (font (size 1.27 1.27)) hide))
  (property "Value" "+5V" (at 87.0712 53.721 90) (effects (font (size 1.27 1.27)) (justify left)))
  (property "Footprint" "" (at 83.82 53.34 0) (effects (font (size 1.27 1.27)) hide))
  (property "Datasheet" "" (at 83.82 53.34 0) (effects (font (size 1.27 1.27)) hide)) (pin "1"))

 (symbol (lib_id "DevBoard-rescue:Conn_01x08_Female-Connector") (at 185.42 73.66 0) (mirror x) (unit 1) (in_bom yes) (on_board yes) (dnp no)
  (property "Reference" "J8" (at 182.7022 57.785 0) (effects (font (size 1.27 1.27))))
  (property "Value" "Conn_01x08_Female" (at 182.7022 60.0964 0) (effects (font (size 1.27 1.27))))
  (property "Footprint" "Pin_Headers:Pin_Header_Straight_1x08_Pitch2.54mm" (at 185.42 73.66 0) (effects (font (size 1.27 1.27)) hide))
  (property "Datasheet" "~" (at 185.42 73.66 0) (effects (font (size 1.27 1.27)) hide)) (pin "1") (pin "2") (pin "3") (pin "4") (pin "5") (pin "6") (pin "7") (pin "8"))

 (symbol (lib_id "power:+12V") (at 180.34 81.28 90) (mirror x) (unit 1) (in_bom yes) (on_board yes) (dnp no)
  (property "Reference" "#PWR0114" (at 184.15 81.28 0) (effects (font (size 1.27 1.27)) hide))
  (property "Value" "+12V" (at 177.0888 81.661 90) (effects (font (size 1.27 1.27)) (justify left)))
  (property "Footprint" "" (at 180.34 81.28 0) (effects (font (size 1.27 1.27)) hide))
  (property "Datasheet" "" (at 180.34 81.28 0) (effects (font (size 1.27 1.27)) hide)) (pin "1"))

 (symbol (lib_id "power:-12V") (at 180.34 76.2 90) (mirror x) (unit 1) (in_bom yes) (on_board yes) (dnp no)
  (property "Reference" "#PWR0115" (at 177.8 76.2 0) (effects (font (size 1.27 1.27)) hide))
  (property "Value" "-12V" (at 177.0888 76.581 90) (effects (font (size 1.27 1.27)) (justify left)))
  (property "Footprint" "" (at 180.34 76.2 0) (effects (font (size 1.27 1.27)) hide))
  (property "Datasheet" "" (at 180.34 76.2 0) (effects (font (size 1.27 1.27)) hide)) (pin "1"))

 (symbol (lib_id "power:GND") (at 180.34 78.74 270) (mirror x) (unit 1) (in_bom yes) (on_board yes) (dnp no)
  (property "Reference" "#PWR0116" (at 173.99 78.74 0) (effects (font (size 1.27 1.27)) hide))
  (property "Value" "GND" (at 177.0888 78.613 90) (effects (font (size 1.27 1.27)) (justify right)))
  (property "Footprint" "" (at 180.34 78.74 0) (effects (font (size 1.27 1.27)) hide))
  (property "Datasheet" "" (at 180.34 78.74 0) (effects (font (size 1.27 1.27)) hide)) (pin "1"))

 (sheet_instances (path "" (page "1"))))
